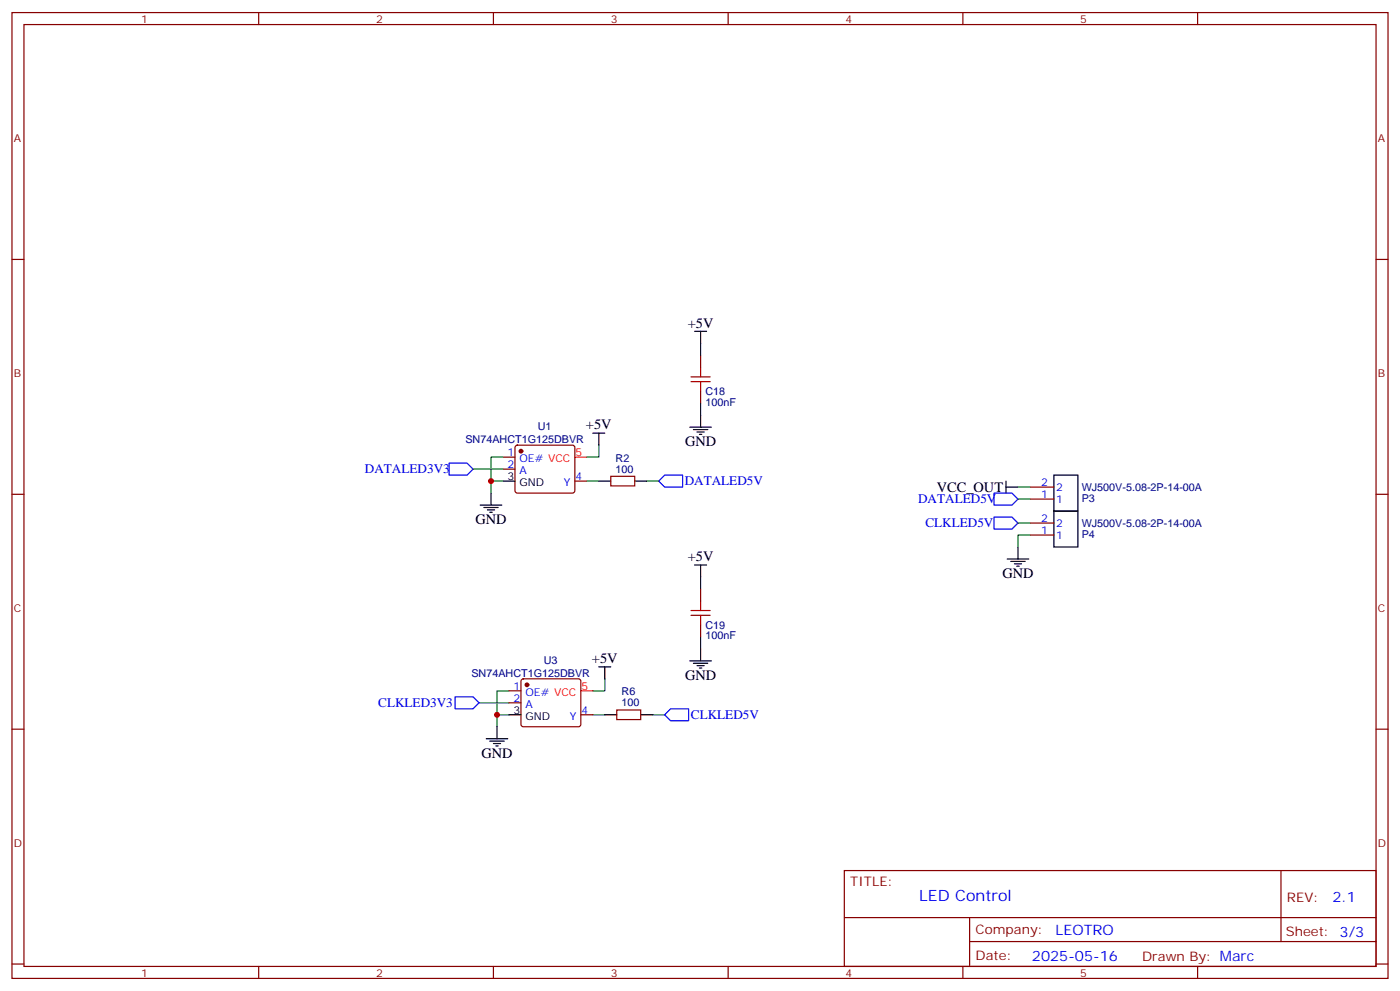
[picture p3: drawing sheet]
<svg xmlns="http://www.w3.org/2000/svg" width="412mm" height="292mm" viewBox="0 0 412 292" stroke-linecap="round" stroke-linejoin="round" font-family="sans-serif">
<g fill="none" stroke="#870000" stroke-width=".35">
<path d="M3.5 3.7h405.4v284.3h-405.4zM7.1 7.2h398.2v277.3h-398.2zM76.2 3.7v3.5M145.3 3.7v3.5M214.5 3.7v3.5M283.6 3.7v3.5M352.8 3.7v3.5M3.5 76.4h3.6M405.3 76.4h3.6M206.4 104.6v3.5M206.4 115.2v3.5M148.2 134.6h3.5"/>
<path d="M148.2 138.1h3.5M151.9 131.3l.5-.2h16.2l.5 .2 .2 .5v12.7l-.2 .5-.5 .2h-16.2l-.5-.3-.2-.4v-12.7zM3.5 145.5h3.6M169.3 141.6h3.6M179.9 140.2h7.1v2.9h-7.1zM303.4 146.9h7M303.4 143.4h7M303.4 157.5h7M303.4 154h7M405.3 145.5h3.6M206.4 173.4v3.5M206.4 184v3.5"/>
<path d="M3.5 214.7h3.6M149.9 203.4h3.6M149.9 206.9h3.6M153.7 200.1l.5-.3h16.2l.5 .3 .2 .5v12.7l-.2 .5-.5 .2h-16.2l-.5-.3-.2-.4v-12.7zM171.1 210.4h3.5M181.7 209h7v2.8h-7zM405.3 214.7h3.6M248.7 256.3h156.6v28.2h-156.6zM377.3 256.3v20.9M248.7 270.1h156.5M285.6 277.2h119.6M285.6 270.1v14.2"/>
<path d="M3.5 283.8h3.6M76.2 284.5v3.5M145.3 284.5v3.5M214.5 284.5v3.5M283.6 284.5v3.5M352.8 284.5v3.5M405.3 283.8h3.6"/>
</g>
<g fill="#870000" stroke="#870000" stroke-width=".35">
<circle cx="153.5" cy="132.8" r=".53"/>
<circle cx="155.2" cy="201.6" r=".53"/>
</g>
<g fill="none" stroke="#000" stroke-width=".35">
<path d="M204.6 97.5h3.5M206.4 97.5v3.6M174.6 127.5h3.6M176.4 127.5v3.6M203.2 125.8h6.3M204.3 126.5h4.2M205.3 127.2h2.1M206 127.9h.7M206.4 122.2v3.6M310.4 139.9h7.1v10.6h-7.1zM141.5 148.7h6.3M142.5 149.4h4.3"/>
<path d="M143.6 150.1h2.1M144.3 150.8h.7M144.6 145.2v3.5M148.2 141.6h3.5M176.4 141.6h3.5M187 141.6h3.5M296.3 143.4h3.6M296.3 141.6v3.6M310.4 150.5h7.1v10.5h-7.1zM204.6 166.3h3.5M206.4 166.3v3.6M296.7 164.6h6.3"/>
<path d="M297.7 165.3h4.3M298.8 166h2.1M299.5 166.7h.7M299.9 161v3.6M176.4 196.3h3.5M178.2 196.3v3.5M203.2 194.6h6.3M204.3 195.3h4.2M205.3 196h2.1M206 196.7h.7M206.4 191v3.6M143.2 217.5h6.4"/>
<path d="M144.3 218.2h4.2M145.3 218.9h2.2M146 219.6h.8M146.4 214v3.5M149.9 210.4h3.6M178.2 210.4h3.5M188.7 210.4h3.6"/>
</g>
<path d="M169.3 134.6h3.6M171.1 203.4h3.5" fill="none" stroke="#f00" stroke-width=".35"/>
<g fill="none" stroke="#008700" stroke-width=".35">
<path d="M206.4 101.1v3.5M206.4 118.7v3.5M139.3 138.1h8.9M148.2 134.6h-3.6v10.6M176.4 131.1v3.5h-3.5M144.6 141.6h3.6M172.9 141.6h3.5M190.5 141.6h3.5M299.9 143.4h3.5M299.9 146.9h3.5M299.9 154h3.5M303.4 157.5h-3.5v3.5"/>
<path d="M206.4 169.9v3.5M178.2 199.8v3.6h-3.6M206.4 187.5v3.5M141.1 206.9h8.8M146.4 210.4h3.5M149.9 203.4h-3.5v10.6M174.6 210.4h3.6M192.3 210.4h3.5"/>
</g>
<path d="M132.3 136.3h5.3l1.7 1.8-1.7 1.8h-5.3zM194 141.6l1.8-1.7h5.3v3.5h-5.3zM292.8 145.2h5.3l1.8 1.7-1.8 1.8h-5.3zM292.8 152.2h5.3l1.8 1.8-1.8 1.8h-5.3zM134.1 205.1h5.2l1.8 1.8-1.8 1.8h-5.2zM195.8 210.4l1.8-1.7h5.2v3.5h-5.2z" fill="none" stroke="#00f" stroke-width=".35"/>
<path d="M203.6 112.4h5.6M203.6 110.9h5.6M206.4 108.1v2.8M206.4 112.4v2.8M203.6 179.7h5.6M206.4 176.9v2.8M203.6 181.2h5.6M206.4 181.2v2.8" fill="none" stroke="#a10000" stroke-width=".35"/>
<g fill="#c00">
<circle cx="144.6" cy="141.6" r=".88"/>
<circle cx="146.4" cy="210.4" r=".88"/>
</g>
<text font-size="4.6" fill="#00f" x="270.8" y="265.3">LED Control</text>
<g font-size="4.2">
<text x="202.6" y="96.5">+5V</text>
<text x="172.6" y="126.4">+5V</text>
<text x="201.8" y="131.4">GND</text>
<text x="276" y="144.8">VCC_OUT</text>
<text x="140.1" y="154.3">GND</text>
<text x="202.6" y="165.2">+5V</text>
<text x="295.3" y="170.2">GND</text>
<text x="174.4" y="195.2">+5V</text>
<text x="201.8" y="200.2">GND</text>
<text x="141.8" y="223.1">GND</text>
</g>
<g font-size="4.2" fill="#00f">
<text x="392.5" y="265.6">2.1</text>
<text x="310.9" y="275.1">LEOTRO</text>
<text x="304" y="282.9">2025-05-16</text>
</g>
<g font-size="3.9" fill="#00f">
<text x="107.5" y="139.4">DATALED3V3</text>
<text x="201.7" y="142.8">DATALED5V</text>
<text x="270.5" y="148.2">DATALED5V</text>
<text x="272.6" y="155.1">CLKLED5V</text>
<text x="111.4" y="208.2">CLKLED3V3</text>
<text x="203.5" y="211.8">CLKLED5V</text>
</g>
<g font-size="3.9" fill="#800">
<text x="250.5" y="260.9">TITLE:</text>
<text x="379.1" y="265.6">REV:</text>
<text x="287.4" y="275.1">Company:</text>
<text x="378.7" y="275.7">Sheet: 3/3</text>
<text x="287.4" y="282.8">Date:</text>
<text x="336.4" y="282.8">Drawn By: Marc</text>
</g>
<g font-size="3.2" fill="#800">
<text x="41.6" y="6.7">1</text>
<text x="110.8" y="6.7">2</text>
<text x="179.9" y="6.7">3</text>
<text x="249.1" y="6.7">4</text>
<text x="318.2" y="6.7">5</text>
<text x="4.1" y="41.8">A</text>
<text x="405.9" y="41.8">A</text>
<text x="4.1" y="110.9">B</text>
<text x="405.9" y="110.9">B</text>
<text x="4.1" y="180.1">C</text>
<text x="405.9" y="180.1">C</text>
<text x="4.1" y="249.2">D</text>
<text x="405.9" y="249.2">D</text>
<text x="41.6" y="287.5">1</text>
<text x="110.8" y="287.5">2</text>
<text x="179.9" y="287.5">3</text>
<text x="249.1" y="287.5">4</text>
<text x="318.2" y="287.5">5</text>
</g>
<g font-size="3.2" fill="#000080">
<text x="207.8" y="119.4">100nF</text>
<text x="207.8" y="116.3">C18</text>
<text x="137.1" y="130.5">SN74AHCT1G125DBVR</text>
<text x="158.4" y="126.7">U1</text>
<text x="181.3" y="135.9">R2</text>
<text x="181.3" y="139.2">100</text>
<text x="318.6" y="144.6">WJ500V-5.08-2P-14-00A</text>
<text x="318.6" y="147.7">P3</text>
<text x="318.6" y="155.1">WJ500V-5.08-2P-14-00A</text>
<text x="318.6" y="158.3">P4</text>
<text x="207.8" y="185.1">C19</text>
<text x="207.8" y="188.2">100nF</text>
<text x="160.2" y="195.5">U3</text>
<text x="138.9" y="199.3">SN74AHCT1G125DBVR</text>
<text x="183.1" y="208">100</text>
<text x="183.1" y="204.7">R6</text>
</g>
<g font-size="3.2" fill="#00f">
<text x="149.5" y="134.2">1</text>
<text x="149.5" y="137.8">2</text>
<text x="153" y="136">OE# VCC</text>
<text x="153" y="139.5">A</text>
<text x="166.1" y="143.1">Y</text>
<text x="169.5" y="141.3">4</text>
<text x="306.7" y="143.1">2</text>
<text x="306.7" y="146.6">1</text>
<text x="311.1" y="148">1</text>
<text x="311.1" y="144.5">2</text>
<text x="306.7" y="153.6">2</text>
<text x="311.1" y="155">2</text>
<text x="306.7" y="157.2">1</text>
<text x="311.1" y="158.6">1</text>
<text x="151.3" y="203">1</text>
<text x="151.3" y="206.6">2</text>
<text x="154.8" y="204.8">OE# VCC</text>
<text x="154.8" y="208.3">A</text>
<text x="167.8" y="211.8">Y</text>
<text x="171.3" y="210.1">4</text>
</g>
<g font-size="3.2" fill="#f00">
<text x="169.5" y="134.2">5</text>
<text x="171.3" y="203">5</text>
</g>
<g font-size="3.2">
<text x="149.5" y="141.3">3</text>
<text x="153" y="143.1">GND</text>
<text x="151.3" y="210.1">3</text>
<text x="154.8" y="211.8">GND</text>
</g>
</svg>
